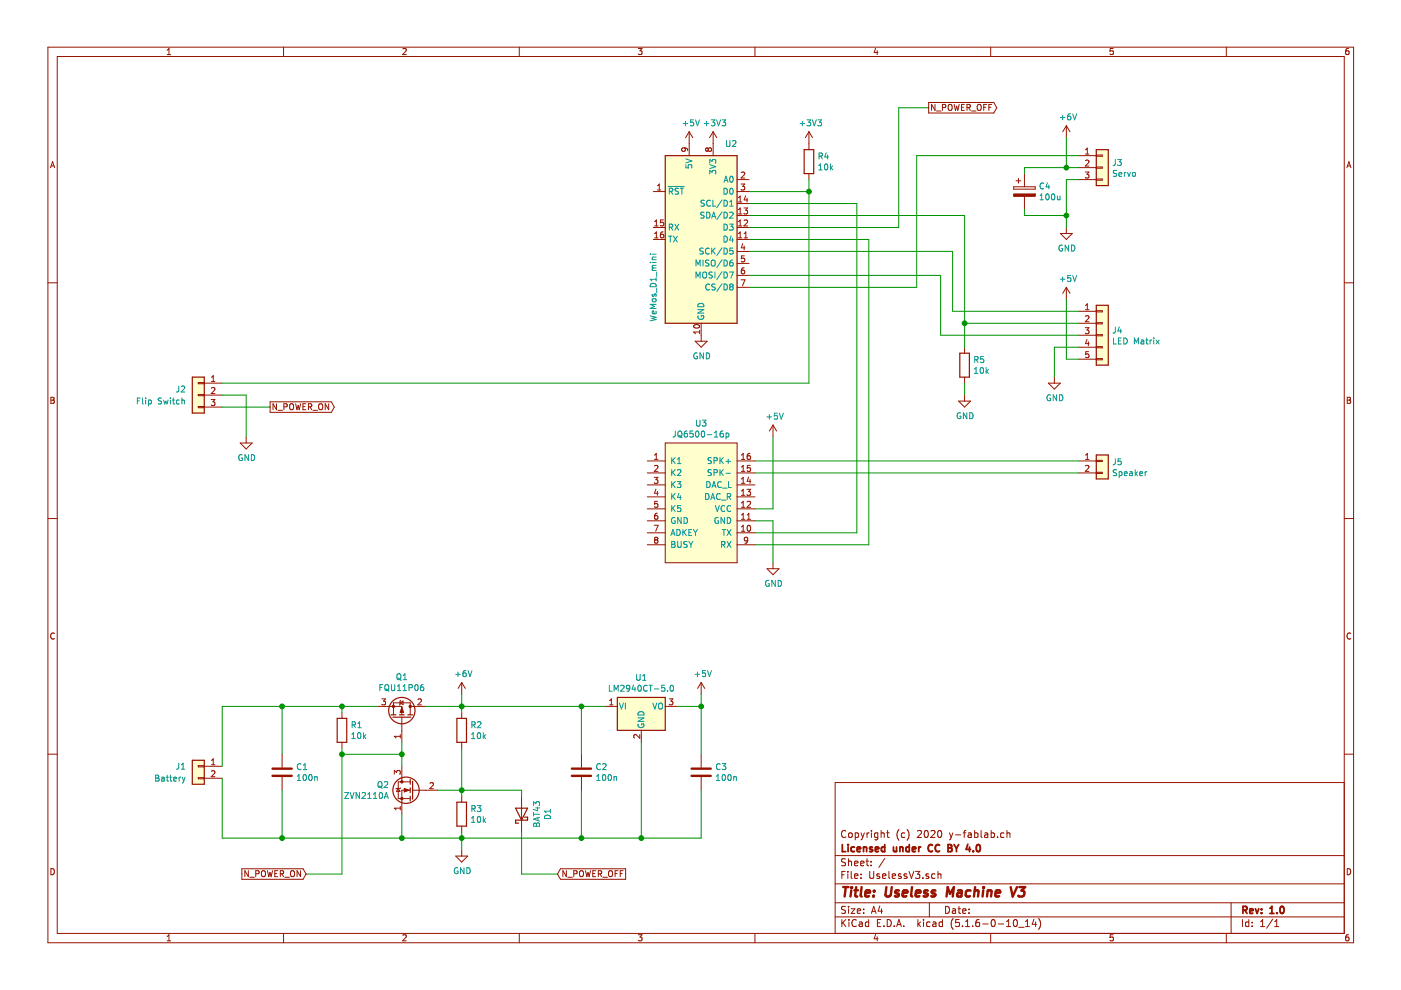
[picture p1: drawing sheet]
EESchema Schematic File Version 4
EELAYER 30 0
EELAYER END
$Descr A4 11693 8268
encoding utf-8
Sheet 1 1
Title "Useless Machine V3"
Date ""
Rev "1.0"
Comp "Licensed under CC BY 4.0"
Comment1 "Copyright (c) 2020 y-fablab.ch"
Comment2 ""
Comment3 ""
Comment4 ""
$EndDescr
$Comp
L MCU_Module:WeMos_D1_mini U2
U 1 1
P 5850 2000
F 0 "U2" H 6100 2800 50  0000 C CNN
F 1 "WeMos_D1_mini" V 5450 1600 50  0000 C CNN
F 2 "Module:WEMOS_D1_mini_light" H 5850 850 50  0001 C CNN
F 3 "https://wiki.wemos.cc/products:d1:d1_mini#documentation" H 4000 850 50  0001 C CNN
	1    5850 2000
	1    0    0    -1  
$EndComp
$Comp
L Regulator_Linear:LM7805_TO220 U1
U 1 1
P 5350 5900
F 0 "U1" H 5350 6142 50  0000 C CNN
F 1 "LM2940CT-5.0" H 5350 6051 50  0000 C CNN
F 2 "Package_TO_SOT_THT:TO-220-3_Vertical" H 5350 6125 50  0001 C CIN
F 3 "" H 5350 5850 50  0001 C CNN
	1    5350 5900
	1    0    0    -1  
$EndComp
$Comp
L Device:C C2
U 1 1
P 4850 6450
F 0 "C2" H 4965 6496 50  0000 L CNN
F 1 "100n" H 4965 6405 50  0000 L CNN
F 2 "Capacitor_THT:C_Rect_L4.6mm_W2.0mm_P2.50mm_MKS02_FKP02" H 4888 6300 50  0001 C CNN
F 3 "~" H 4850 6450 50  0001 C CNN
	1    4850 6450
	1    0    0    -1  
$EndComp
$Comp
L Device:C C3
U 1 1
P 5850 6450
F 0 "C3" H 5965 6496 50  0000 L CNN
F 1 "100n" H 5965 6405 50  0000 L CNN
F 2 "Capacitor_THT:C_Rect_L4.6mm_W2.0mm_P2.50mm_MKS02_FKP02" H 5888 6300 50  0001 C CNN
F 3 "~" H 5850 6450 50  0001 C CNN
	1    5850 6450
	1    0    0    -1  
$EndComp
$Comp
L Transistor_FET:FQP27P06 Q1
U 1 1
P 3350 6000
F 0 "Q1" V 3692 6000 50  0000 C CNN
F 1 "FQU11P06" V 3601 6000 50  0000 C CNN
F 2 "Package_TO_SOT_THT:TO-251-3_Vertical" H 3550 5925 50  0001 L CIN
F 3 "https://www.onsemi.com/pub/Collateral/FQP27P06-D.PDF" H 3350 6000 50  0001 L CNN
	1    3350 6000
	0    1    -1   0   
$EndComp
$Comp
L Transistor_FET:2N7000 Q2
U 1 1
P 3450 6600
F 0 "Q2" H 3655 6646 50  0000 L CNN
F 1 "ZVN2110A" H 3655 6555 50  0000 L CNN
F 2 "Package_TO_SOT_THT:TO-92L_HandSolder" H 3650 6525 50  0001 L CIN
F 3 "" H 3450 6600 50  0001 L CNN
	1    3450 6600
	-1   0    0    -1  
$EndComp
$Comp
L Device:R R1
U 1 1
P 2850 6100
F 0 "R1" H 2920 6146 50  0000 L CNN
F 1 "10k" H 2920 6055 50  0000 L CNN
F 2 "Resistor_THT:R_Axial_DIN0207_L6.3mm_D2.5mm_P7.62mm_Horizontal" V 2780 6100 50  0001 C CNN
F 3 "~" H 2850 6100 50  0001 C CNN
	1    2850 6100
	1    0    0    -1  
$EndComp
Wire Wire Line
	2850 6250 2850 6300
Wire Wire Line
	2850 6300 3350 6300
$Comp
L Device:R R3
U 1 1
P 3850 6800
F 0 "R3" H 3920 6846 50  0000 L CNN
F 1 "10k" H 3920 6755 50  0000 L CNN
F 2 "Resistor_THT:R_Axial_DIN0207_L6.3mm_D2.5mm_P7.62mm_Horizontal" V 3780 6800 50  0001 C CNN
F 3 "~" H 3850 6800 50  0001 C CNN
	1    3850 6800
	1    0    0    -1  
$EndComp
$Comp
L Device:R R2
U 1 1
P 3850 6100
F 0 "R2" H 3920 6146 50  0000 L CNN
F 1 "10k" H 3920 6055 50  0000 L CNN
F 2 "Resistor_THT:R_Axial_DIN0207_L6.3mm_D2.5mm_P7.62mm_Horizontal" V 3780 6100 50  0001 C CNN
F 3 "~" H 3850 6100 50  0001 C CNN
	1    3850 6100
	1    0    0    -1  
$EndComp
Wire Wire Line
	3150 5900 2850 5900
Wire Wire Line
	2850 5900 2850 5950
Wire Wire Line
	3550 5900 3850 5900
Wire Wire Line
	3850 5900 3850 5950
Wire Wire Line
	3650 6600 3850 6600
Wire Wire Line
	3850 6600 3850 6650
Wire Wire Line
	3850 6250 3850 6600
Connection ~ 3850 6600
Wire Wire Line
	3850 6950 3850 7000
Wire Wire Line
	3350 7000 3350 6800
Wire Wire Line
	3350 6200 3350 6300
Wire Wire Line
	3350 6300 3350 6400
Connection ~ 3350 6300
Connection ~ 2850 5900
Connection ~ 2850 6300
$Comp
L Diode:BAT43 D1
U 1 1
P 4350 6800
F 0 "D1" H 4350 6583 50  0000 C CNN
F 1 "BAT43" H 4350 6674 50  0000 C CNN
F 2 "Diode_THT:D_DO-35_SOD27_P7.62mm_Horizontal" H 4350 6625 50  0001 C CNN
F 3 "http://www.vishay.com/docs/85660/bat42.pdf" H 4350 6800 50  0001 C CNN
	1    4350 6800
	0    -1   -1   0   
$EndComp
Connection ~ 3850 5900
$Comp
L power:GND #PWR03
U 1 1
P 3850 7100
F 0 "#PWR03" H 3850 6850 50  0001 C CNN
F 1 "GND" H 3855 6927 50  0000 C CNN
F 2 "" H 3850 7100 50  0001 C CNN
F 3 "" H 3850 7100 50  0001 C CNN
	1    3850 7100
	1    0    0    -1  
$EndComp
Text GLabel 2550 7300 0    50   Input ~ 0
N_POWER_ON
$Comp
L power:+6V #PWR02
U 1 1
P 3850 5800
F 0 "#PWR02" H 3850 5650 50  0001 C CNN
F 1 "+6V" H 3865 5973 50  0000 C CNN
F 2 "" H 3850 5800 50  0001 C CNN
F 3 "" H 3850 5800 50  0001 C CNN
	1    3850 5800
	1    0    0    -1  
$EndComp
Wire Wire Line
	4850 6300 4850 5900
Wire Wire Line
	4850 5900 5050 5900
Wire Wire Line
	5650 5900 5850 5900
Wire Wire Line
	5850 5900 5850 6300
$Comp
L power:+5V #PWR06
U 1 1
P 5850 5800
F 0 "#PWR06" H 5850 5650 50  0001 C CNN
F 1 "+5V" H 5865 5973 50  0000 C CNN
F 2 "" H 5850 5800 50  0001 C CNN
F 3 "" H 5850 5800 50  0001 C CNN
	1    5850 5800
	1    0    0    -1  
$EndComp
Wire Wire Line
	5850 5800 5850 5900
Connection ~ 5850 5900
Connection ~ 4850 5900
$Comp
L Device:C C1
U 1 1
P 2350 6450
F 0 "C1" H 2465 6496 50  0000 L CNN
F 1 "100n" H 2465 6405 50  0000 L CNN
F 2 "Capacitor_THT:C_Rect_L4.6mm_W2.0mm_P2.50mm_MKS02_FKP02" H 2388 6300 50  0001 C CNN
F 3 "~" H 2350 6450 50  0001 C CNN
	1    2350 6450
	1    0    0    -1  
$EndComp
Connection ~ 3350 7000
Text GLabel 4650 7300 2    50   Input ~ 0
N_POWER_OFF
Wire Wire Line
	3350 7000 3850 7000
Wire Wire Line
	2350 6600 2350 7000
Wire Wire Line
	2350 6300 2350 5900
Connection ~ 2350 5900
Wire Wire Line
	2350 5900 2850 5900
$Comp
L FabLab:JQ6500-16p U3
U 1 1
P 5850 3700
F 0 "U3" H 5850 3865 50  0000 C CNN
F 1 "JQ6500-16p" H 5850 3774 50  0000 C CNN
F 2 "UselessV3:JQ6500-16p" H 5850 3700 50  0001 C CNN
F 3 "" H 5850 3700 50  0001 C CNN
	1    5850 3700
	1    0    0    -1  
$EndComp
$Comp
L power:+5V #PWR04
U 1 1
P 5750 1200
F 0 "#PWR04" H 5750 1050 50  0001 C CNN
F 1 "+5V" H 5765 1373 50  0000 C CNN
F 2 "" H 5750 1200 50  0001 C CNN
F 3 "" H 5750 1200 50  0001 C CNN
	1    5750 1200
	1    0    0    -1  
$EndComp
$Comp
L power:GND #PWR05
U 1 1
P 5850 2800
F 0 "#PWR05" H 5850 2550 50  0001 C CNN
F 1 "GND" H 5855 2627 50  0000 C CNN
F 2 "" H 5850 2800 50  0001 C CNN
F 3 "" H 5850 2800 50  0001 C CNN
	1    5850 2800
	1    0    0    -1  
$EndComp
$Comp
L power:GND #PWR08
U 1 1
P 6450 4700
F 0 "#PWR08" H 6450 4450 50  0001 C CNN
F 1 "GND" H 6455 4527 50  0000 C CNN
F 2 "" H 6450 4700 50  0001 C CNN
F 3 "" H 6450 4700 50  0001 C CNN
	1    6450 4700
	1    0    0    -1  
$EndComp
$Comp
L power:+5V #PWR07
U 1 1
P 6450 3650
F 0 "#PWR07" H 6450 3500 50  0001 C CNN
F 1 "+5V" H 6465 3823 50  0000 C CNN
F 2 "" H 6450 3650 50  0001 C CNN
F 3 "" H 6450 3650 50  0001 C CNN
	1    6450 3650
	1    0    0    -1  
$EndComp
Wire Wire Line
	6450 3650 6450 4250
Wire Wire Line
	6450 4250 6300 4250
Wire Wire Line
	6300 4350 6450 4350
Wire Wire Line
	6450 4350 6450 4700
$Comp
L Connector_Generic:Conn_01x03 J3
U 1 1
P 9200 1400
F 0 "J3" H 9280 1442 50  0000 L CNN
F 1 "Servo" H 9280 1351 50  0000 L CNN
F 2 "Connector_PinHeader_2.54mm:PinHeader_1x03_P2.54mm_Vertical" H 9200 1400 50  0001 C CNN
F 3 "~" H 9200 1400 50  0001 C CNN
	1    9200 1400
	1    0    0    -1  
$EndComp
$Comp
L Connector_Generic:Conn_01x02 J5
U 1 1
P 9200 3850
F 0 "J5" H 9280 3842 50  0000 L CNN
F 1 "Speaker" H 9280 3751 50  0000 L CNN
F 2 "Connector_PinHeader_2.54mm:PinHeader_1x02_P2.54mm_Vertical" H 9200 3850 50  0001 C CNN
F 3 "~" H 9200 3850 50  0001 C CNN
	1    9200 3850
	1    0    0    -1  
$EndComp
$Comp
L Connector_Generic:Conn_01x02 J1
U 1 1
P 1650 6400
F 0 "J1" H 1750 6400 50  0000 L CNN
F 1 "Battery" H 1750 6300 50  0000 L CNN
F 2 "Connector_PinHeader_2.54mm:PinHeader_1x02_P2.54mm_Vertical" H 1650 6400 50  0001 C CNN
F 3 "~" H 1650 6400 50  0001 C CNN
	1    1650 6400
	-1   0    0    -1  
$EndComp
$Comp
L Connector_Generic:Conn_01x03 J2
U 1 1
P 1650 3300
F 0 "J2" H 1750 3350 50  0000 L CNN
F 1 "Flip Switch" H 1750 3250 50  0000 L CNN
F 2 "Connector_PinHeader_2.54mm:PinHeader_1x03_P2.54mm_Vertical" H 1650 3300 50  0001 C CNN
F 3 "~" H 1650 3300 50  0001 C CNN
	1    1650 3300
	-1   0    0    -1  
$EndComp
Wire Wire Line
	4850 6600 4850 7000
Wire Wire Line
	4850 7000 3850 7000
Connection ~ 3850 7000
Wire Wire Line
	5850 6600 5850 7000
Wire Wire Line
	5850 7000 5350 7000
Connection ~ 4850 7000
Wire Wire Line
	5350 6200 5350 7000
Connection ~ 5350 7000
Wire Wire Line
	5350 7000 4850 7000
Connection ~ 2350 7000
Wire Wire Line
	2850 6300 2850 7300
Wire Wire Line
	2850 7300 2550 7300
Wire Wire Line
	1850 6400 1850 5900
Wire Wire Line
	1850 5900 2350 5900
Wire Wire Line
	1850 6500 1850 7000
Wire Wire Line
	1850 7000 2350 7000
Wire Wire Line
	4350 6600 4350 6650
Wire Wire Line
	3850 6600 4350 6600
Wire Wire Line
	4350 6950 4350 7300
Wire Wire Line
	4350 7300 4650 7300
Wire Wire Line
	3850 7000 3850 7100
Wire Wire Line
	2350 7000 3350 7000
Wire Wire Line
	3850 5900 4850 5900
Wire Wire Line
	3850 5900 3850 5800
$Comp
L power:GND #PWR01
U 1 1
P 2050 3650
F 0 "#PWR01" H 2050 3400 50  0001 C CNN
F 1 "GND" H 2055 3477 50  0000 C CNN
F 2 "" H 2050 3650 50  0001 C CNN
F 3 "" H 2050 3650 50  0001 C CNN
	1    2050 3650
	1    0    0    -1  
$EndComp
Wire Wire Line
	1850 3300 2050 3300
Wire Wire Line
	2050 3300 2050 3650
Wire Wire Line
	1850 3400 2250 3400
Text GLabel 2250 3400 2    50   Output ~ 0
N_POWER_ON
Wire Wire Line
	6750 3200 6750 1600
Wire Wire Line
	6750 1600 6250 1600
Text GLabel 7750 900  2    50   Output ~ 0
N_POWER_OFF
$Comp
L Connector_Generic:Conn_01x05 J4
U 1 1
P 9200 2800
F 0 "J4" H 9280 2842 50  0000 L CNN
F 1 "LED Matrix" H 9280 2751 50  0000 L CNN
F 2 "Connector_PinHeader_2.54mm:PinHeader_1x05_P2.54mm_Vertical" H 9200 2800 50  0001 C CNN
F 3 "~" H 9200 2800 50  0001 C CNN
	1    9200 2800
	1    0    0    -1  
$EndComp
Wire Wire Line
	6300 3850 9000 3850
Wire Wire Line
	6300 3950 9000 3950
Wire Wire Line
	9000 1400 8900 1400
Wire Wire Line
	8900 1400 8900 1150
Wire Wire Line
	9000 1500 8900 1500
Wire Wire Line
	8900 1500 8900 1800
$Comp
L power:+6V #PWR010
U 1 1
P 8900 1150
F 0 "#PWR010" H 8900 1000 50  0001 C CNN
F 1 "+6V" H 8915 1323 50  0000 C CNN
F 2 "" H 8900 1150 50  0001 C CNN
F 3 "" H 8900 1150 50  0001 C CNN
	1    8900 1150
	1    0    0    -1  
$EndComp
$Comp
L power:GND #PWR011
U 1 1
P 8900 1900
F 0 "#PWR011" H 8900 1650 50  0001 C CNN
F 1 "GND" H 8905 1727 50  0000 C CNN
F 2 "" H 8900 1900 50  0001 C CNN
F 3 "" H 8900 1900 50  0001 C CNN
	1    8900 1900
	1    0    0    -1  
$EndComp
Wire Wire Line
	6250 1700 7150 1700
Wire Wire Line
	7150 1700 7150 4450
Wire Wire Line
	7150 4450 6300 4450
Wire Wire Line
	6250 2000 7250 2000
Wire Wire Line
	7250 2000 7250 4550
Wire Wire Line
	7250 4550 6300 4550
Wire Wire Line
	6250 1900 7500 1900
Wire Wire Line
	7500 1900 7500 900 
Wire Wire Line
	7500 900  7750 900 
Wire Wire Line
	6250 2100 7950 2100
Wire Wire Line
	7950 2100 7950 2600
Wire Wire Line
	6250 2300 7850 2300
Wire Wire Line
	7850 2300 7850 2800
Wire Wire Line
	7950 2600 9000 2600
Wire Wire Line
	7850 2800 9000 2800
$Comp
L power:GND #PWR09
U 1 1
P 8800 3150
F 0 "#PWR09" H 8800 2900 50  0001 C CNN
F 1 "GND" H 8805 2977 50  0000 C CNN
F 2 "" H 8800 3150 50  0001 C CNN
F 3 "" H 8800 3150 50  0001 C CNN
	1    8800 3150
	1    0    0    -1  
$EndComp
$Comp
L power:+5V #PWR012
U 1 1
P 8900 2500
F 0 "#PWR012" H 8900 2350 50  0001 C CNN
F 1 "+5V" H 8915 2673 50  0000 C CNN
F 2 "" H 8900 2500 50  0001 C CNN
F 3 "" H 8900 2500 50  0001 C CNN
	1    8900 2500
	1    0    0    -1  
$EndComp
$Comp
L Device:CP C4
U 1 1
P 8550 1600
F 0 "C4" H 8668 1646 50  0000 L CNN
F 1 "100u" H 8668 1555 50  0000 L CNN
F 2 "Capacitor_THT:CP_Radial_D6.3mm_P2.50mm" H 8588 1450 50  0001 C CNN
F 3 "~" H 8550 1600 50  0001 C CNN
	1    8550 1600
	1    0    0    -1  
$EndComp
Wire Wire Line
	8900 1400 8550 1400
Wire Wire Line
	8550 1400 8550 1450
Connection ~ 8900 1400
Wire Wire Line
	8550 1750 8550 1800
Wire Wire Line
	8550 1800 8900 1800
Connection ~ 8900 1800
Wire Wire Line
	8900 1800 8900 1900
Wire Wire Line
	8800 2900 8800 3150
Wire Wire Line
	8800 2900 9000 2900
Wire Wire Line
	8900 2500 8900 3000
Wire Wire Line
	8900 3000 9000 3000
$Comp
L Device:R R4
U 1 1
P 6750 1350
F 0 "R4" H 6820 1396 50  0000 L CNN
F 1 "10k" H 6820 1305 50  0000 L CNN
F 2 "Resistor_THT:R_Axial_DIN0207_L6.3mm_D2.5mm_P7.62mm_Horizontal" V 6680 1350 50  0001 C CNN
F 3 "~" H 6750 1350 50  0001 C CNN
	1    6750 1350
	1    0    0    -1  
$EndComp
Wire Wire Line
	6750 1600 6750 1500
Connection ~ 6750 1600
Wire Wire Line
	1850 3200 6750 3200
$Comp
L power:+3V3 #PWR014
U 1 1
P 6750 1200
F 0 "#PWR014" H 6750 1050 50  0001 C CNN
F 1 "+3V3" H 6765 1373 50  0000 C CNN
F 2 "" H 6750 1200 50  0001 C CNN
F 3 "" H 6750 1200 50  0001 C CNN
	1    6750 1200
	1    0    0    -1  
$EndComp
$Comp
L power:+3V3 #PWR013
U 1 1
P 5950 1200
F 0 "#PWR013" H 5950 1050 50  0001 C CNN
F 1 "+3V3" H 5965 1373 50  0000 C CNN
F 2 "" H 5950 1200 50  0001 C CNN
F 3 "" H 5950 1200 50  0001 C CNN
	1    5950 1200
	1    0    0    -1  
$EndComp
Wire Wire Line
	6250 2400 7650 2400
Wire Wire Line
	7650 2400 7650 1300
Wire Wire Line
	7650 1300 9000 1300
Wire Wire Line
	6250 1800 8050 1800
Wire Wire Line
	8050 1800 8050 2700
Wire Wire Line
	8050 2700 9000 2700
Wire Wire Line
	8050 2700 8050 2900
Connection ~ 8050 2700
$Comp
L Device:R R5
U 1 1
P 8050 3050
F 0 "R5" H 8120 3096 50  0000 L CNN
F 1 "10k" H 8120 3005 50  0000 L CNN
F 2 "Resistor_THT:R_Axial_DIN0207_L6.3mm_D2.5mm_P7.62mm_Horizontal" V 7980 3050 50  0001 C CNN
F 3 "~" H 8050 3050 50  0001 C CNN
	1    8050 3050
	1    0    0    -1  
$EndComp
$Comp
L power:GND #PWR015
U 1 1
P 8050 3300
F 0 "#PWR015" H 8050 3050 50  0001 C CNN
F 1 "GND" H 8055 3127 50  0000 C CNN
F 2 "" H 8050 3300 50  0001 C CNN
F 3 "" H 8050 3300 50  0001 C CNN
	1    8050 3300
	1    0    0    -1  
$EndComp
Wire Wire Line
	8050 3300 8050 3200
$EndSCHEMATC
